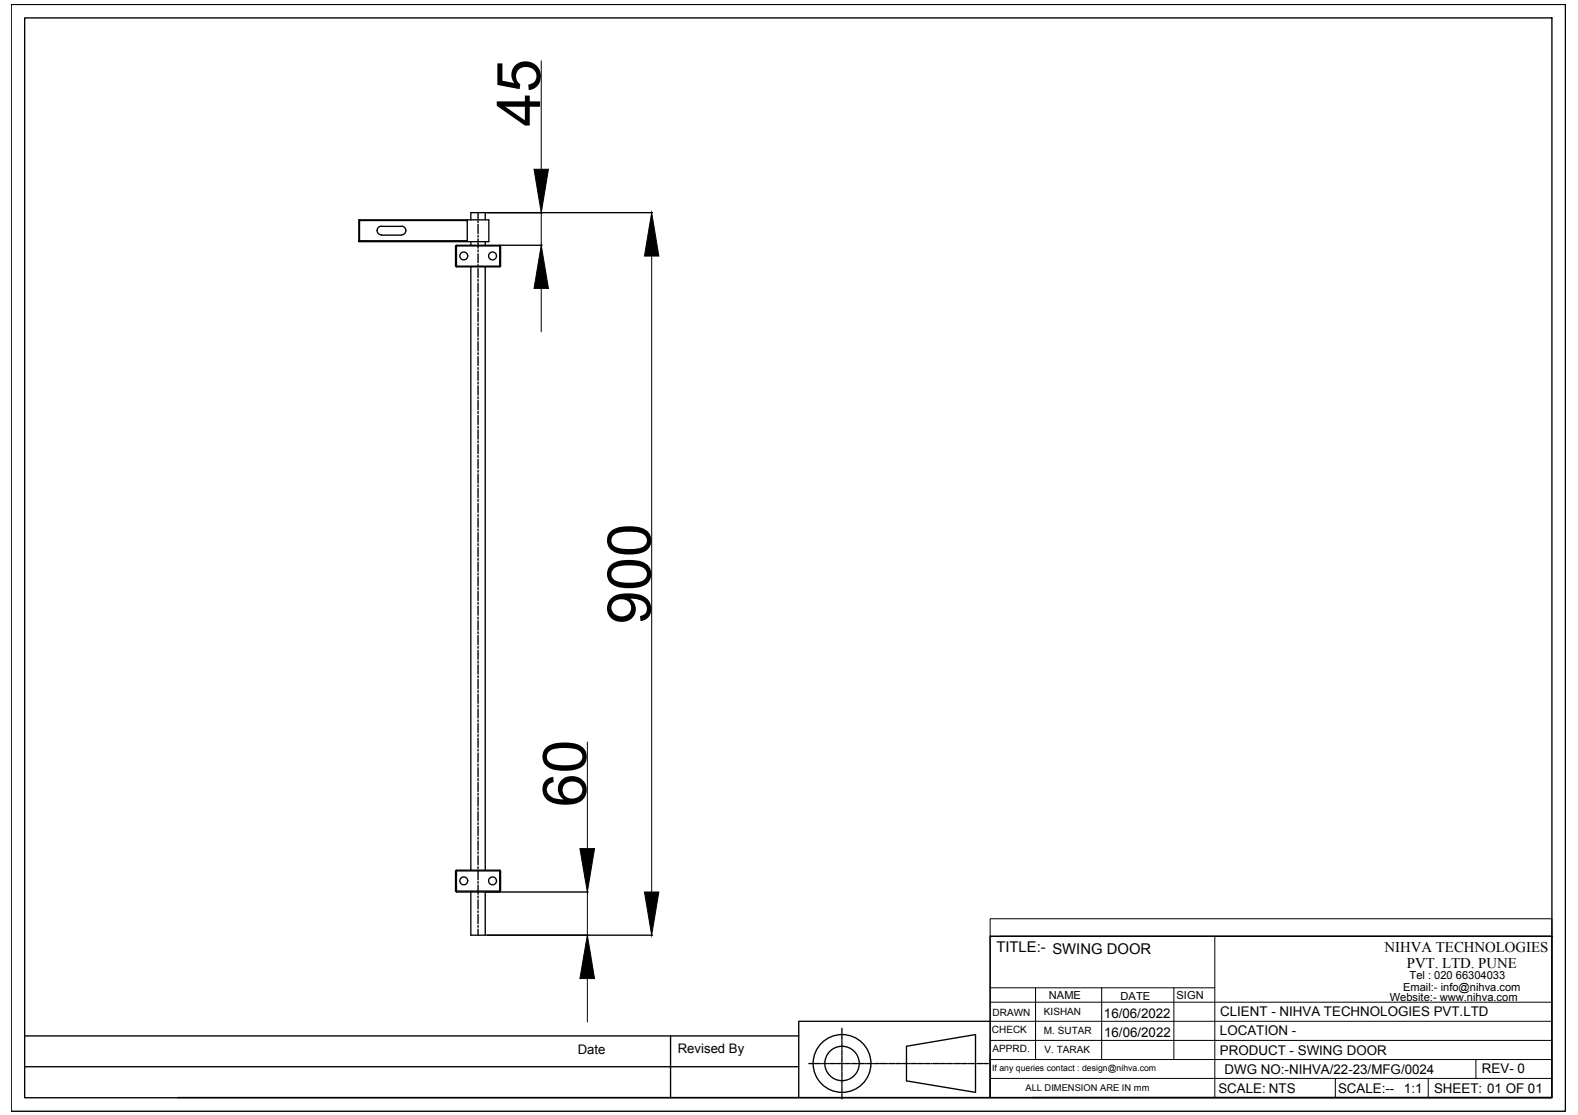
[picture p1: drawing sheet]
<svg xmlns="http://www.w3.org/2000/svg" width="297mm" height="210mm" viewBox="0 0 297 210" stroke-linecap="round" stroke-linejoin="round" font-family="sans-serif">
<!-- layer: 0 -->
<g fill="none" stroke="#000" stroke-width=".25">
<path d="M2.1 .8h292.6v208.4h-292.6zM4.6 3.4h287.5v203.3h-287.5zM67.5 41.4v4.1l.2-.2M67.7 41.5h20.3v3.8h-20.3zM67.7 41.5l-.2-.1h20.5v.1M71.8 44.3h3.8M71.8 42.6h3.8M71.8 42.6a.83 .83 0 0 0-.8 .8 .83 .83 0 0 0 .8 .8M75.6 42.6a.83 .83 0 0 1 .8 .8 .83 .83 0 0 1-.8 .8M85.8 46.3l.1-.1v.1zM85.8 46.3v3.8M85.9 50.1h8.2v.1h-8.2z"/>
<path d="M85.9 46.3h8.2v-.1l.1 .1M85.9 46.3v3.8h-.1l.1 .1M85.9 46.2h8.2M88 45.3v.2h-20.5M88 41.4h4v4.1h-4M88.6 41.4v-1.4h2.7v1.4M88.6 45.5v.7M88.6 50.2v113.6M90 40v1.2M90 41.6v.3M90 42.2v1.8M90 44.3v.3"/>
<path d="M90 45v1.7M90 47.1v.3M90 47.8v1.7M90 49.8v.4M90 50.5v1.8M90 52.6v.3M90 53.3v1.7M90 55.4v.3M90 56v1.8M90 58.1v.4M90 58.8v1.8M91.3 45.5v.7"/>
<path d="M91.3 50.2v113.6M91.4 40h31.4M94.1 46.3h.1v3.8h-.1zM94.2 46.2h7.9M94.2 50.1l-.1 .1M90 60.9v.3M90 61.6v1.7M90 63.7v.3M90 64.3v1.8M90 66.4v.3M90 67.1v1.7M90 69.2v.3"/>
<path d="M90 69.9v1.7M90 72v.3M90 72.6v1.8M90 74.7v.3M90 75.4v1.7M90 77.5v.3M90 78.2v1.7M90 80.2v.4M90 80.9v1.8M90 83v.3M90 83.7v1.7M90 85.8v.3"/>
<path d="M90 86.5v1.7M90 88.5v.4M90 89.2v1.8M90 91.3v.3M90 92v1.7M90 94.1v.3M90 94.8v1.7M90 96.8v.4M90 97.5v1.8M90 99.6v.3M90 100.3v1.7M90 102.3v.4"/>
<path d="M90 103v1.8M90 105.1v.4M90 105.8v1.8M90 107.9v.3M90 108.6v1.7M90 110.6v.4M90 111.3v1.8M90 113.4v.3M90 114.1v1.7M90 116.2v.3M90 116.9v1.7M90 118.9v.4"/>
<path d="M90 119.6v1.8M90 121.7v.3M90 122.4v1.7M90 124.4v.4M90 125.2v1.7M90 127.2v.4M90 127.9v1.8M90 130v.3M90 130.7v1.7M90 132.7v.4M90 133.5v1.7M90 135.5v.4"/>
<path d="M90 136.2v1.8M90 138.3v.3M90 139v1.7M90 141v.4M90 141.8v1.7M90 143.8v.4M90 144.5v1.7M90 146.6v.3M90 147.3v1.7M90 149.3v.4M90 150v1.8M90 152.1v.4"/>
<path d="M90 152.8v1.7M90 154.9v.3M90 155.6v1.7M90 157.6v.4M90 158.3v1.7M85.8 167.8l.1 .1v-4h-.1v3.9h8.3v.1l.1-.1h-.1v-3.9h.1v3.9M85.9 163.8h8.2v.1h-8.2zM85.9 167.9h24.8M85.9 163.8l-.1 .1M88.6 167.9v8.2h2.7v-8.2M90 160.4v.3M90 161.1v1.7"/>
<path d="M90 163.2v.3M90 163.9v1.7M90 165.9v.4M90 166.6v1.7M90 168.7v.3M90 169.4v1.7M90 171.5v.3M90 172.2v1.7M90 174.2v.4M90 174.9v1.2M91.6 176.1h31.2M94.1 163.8l.1 .1"/>
<path d="M186.4 176.3h105.7v30.3h-105.7zM4.6 195h145.8M126.2 195v11.7M158.5 193.6v.8M158.5 194.6v.2M158.5 194.9v.9M158.5 196v.2M158.5 196.3v.9M158.5 197.3v.2M158.5 197.7v.9M158.5 198.7v.2M158.5 199.1v.9"/>
<path d="M170.6 197l13-2.2v10.8l-13-2.1zM186.4 192.3h-36v14.3h-117M4.6 200.8h145.8M150.4 206.6h36M152.3 200.2h.7M153.1 200.2h.2M153.5 200.2h.9M154.5 200.2h.2M154.9 200.2h.8M155.9 200.2h.2M156.3 200.2h.8M157.3 200.2h.2"/>
<path d="M157.6 200.2h.9M158.5 200.1v.2M158.5 200.5v.8M158.5 201.5v.2M158.5 201.8v.9M158.5 202.9v.2M158.5 203.2v.9M158.5 204.3v.2M158.5 204.6v.9M158.5 205.6v.2M158.5 206v.9M158.7 200.2h.2"/>
<path d="M159 200.2h.9M160 200.2h.2M160.4 200.2h.9M161.4 200.2h.2M161.8 200.2h.9M162.8 200.2h.2M163.2 200.2h.8M164.2 200.2h.2M164.6 200.2h.8M165.6 200.2h.2M165.9 200.2h.9M167 200.2h.2"/>
<path d="M167.3 200.2h.9M168.3 200.2h.2M168.7 200.2h.9M169.7 200.2h.2M170.1 200.2h.9M171.1 200.2h.2M171.5 200.2h.8M172.5 200.2h.2M172.8 200.2h.9M173.9 200.2h.2M174.2 200.2h.9M175.3 200.2h.2"/>
<path d="M175.6 200.2h.9M176.6 200.2h.2M177 200.2h.9M178 200.2h.2M178.4 200.2h.8M179.4 200.2h.2M179.8 200.2h.8M180.8 200.2h.2M181.1 200.2h.9M182.2 200.2h.2M182.5 200.2h.9M183.5 200.2h.2"/>
<path d="M183.9 200.2h.9M184.9 200.2h.2M185.3 200.2h.7M194.3 206.6h97.8"/>
<circle cx="87.3" cy="48.2" r=".74"/>
<circle cx="92.7" cy="48.2" r=".74"/>
<circle cx="87.3" cy="165.8" r=".74"/>
<circle cx="92.7" cy="165.8" r=".74"/>
<circle cx="158.5" cy="200.2" r="5.4"/>
<circle cx="158.5" cy="200.2" r="3.2"/>
</g>
<g fill="none" stroke="#000" stroke-width=".19">
<path d="M101.9 11.5v20.4M101.9 40v6.2M101.9 54.3v8.2M122.7 48.2v119.7M110.6 139.7v20.1M110.6 167.9v8.2M186.4 173h105.7v3.3h-105.7zM186.4 176.3v30.3M188.2 176.3h103.9M228.7 176.3v30.3M110.6 184.2v8.2M186.4 199.5h105.7"/>
<path d="M186.4 195.9h105.7M186.4 192.3h105.7M186.4 188.7h105.7M186.4 186h42.3M194.9 186v13.5M207.4 186v13.5M221 186v13.5M277.8 199.5v3.5M186.4 203h105.7M251.4 203v3.6M268.8 203v3.6"/>
</g>
<path d="M100.5 31.9h2.7l-1.3 8.1zM101.9 46.2l1.3 8.1h-2.7zM122.7 40l1.3 8.2h-2.7zM109.2 159.8h2.7l-1.3 8.1zM121.3 167.9h2.7l-1.3 8.2zM110.6 176.1l1.3 8.1h-2.7z" fill="#000" stroke="#000" stroke-width=".19"/>
<g font-size="11.4">
<text x="101.7" y="23.8" transform="rotate(-90 101.7 23.8)">45</text>
<text x="122.5" y="117.5" transform="rotate(-90 122.5 117.5)">900</text>
<text x="110.3" y="151.9" transform="rotate(-90 110.3 151.9)">60</text>
</g>
<g font-size="2.8">
<text x="187.6" y="179.2">TITLE:- SWING DOOR</text>
<text x="260.6" y="179.1">NIHVA TECHNOLOGIES</text>
<text x="264.8" y="182.3">PVT. LTD. PUNE</text>
</g>
<g font-size="2.5">
<text x="207.8" y="191.6">16/06/2022</text>
<text x="229.7" y="191.3">CLIENT - NIHVA TECHNOLOGIES PVT.LTD</text>
<text x="207.8" y="195.2">16/06/2022</text>
<text x="229.6" y="194.9">LOCATION -</text>
<text x="108.7" y="198.5">Date</text>
<text x="127.6" y="198.2">Revised By</text>
<text x="229.6" y="198.5">PRODUCT - SWING DOOR</text>
<text x="230.5" y="202.1">DWG NO:-NIHVA/22-23/MFG/0024</text>
<text x="279" y="202.1">REV- 0</text>
<text x="229.3" y="205.7">SCALE: NTS</text>
<text x="251.9" y="205.7">SCALE:--</text>
<text x="264.3" y="205.7">1:1</text>
<text x="269.9" y="205.7">SHEET: 01 OF 01</text>
</g>
<g font-size="2.1">
<text x="265.3" y="184.4">Tel : 020 66304033</text>
<text x="197.4" y="188.1">NAME</text>
<text x="210.9" y="188.2">DATE</text>
<text x="221.5" y="188">SIGN</text>
<text x="261.6" y="188.4">Website:- www.nihva.com</text>
<text x="264.1" y="186.5">Email:- info@nihva.com</text>
</g>
<g font-size="1.9">
<text x="186.8" y="191.2">DRAWN</text>
<text x="196.5" y="191.1">KISHAN</text>
<text x="186.7" y="194.4">CHECK</text>
<text x="186.8" y="198">APPRD.</text>
<text x="196.5" y="194.7">M. SUTAR</text>
<text x="196.6" y="198.3">V. TARAK</text>
</g>
<text font-size="1.8" x="193" y="205.4">ALL DIMENSION ARE IN mm</text>
<text font-size="1.6" x="186.8" y="201.7">If any queries contact : design@nihva.com</text>
</svg>
